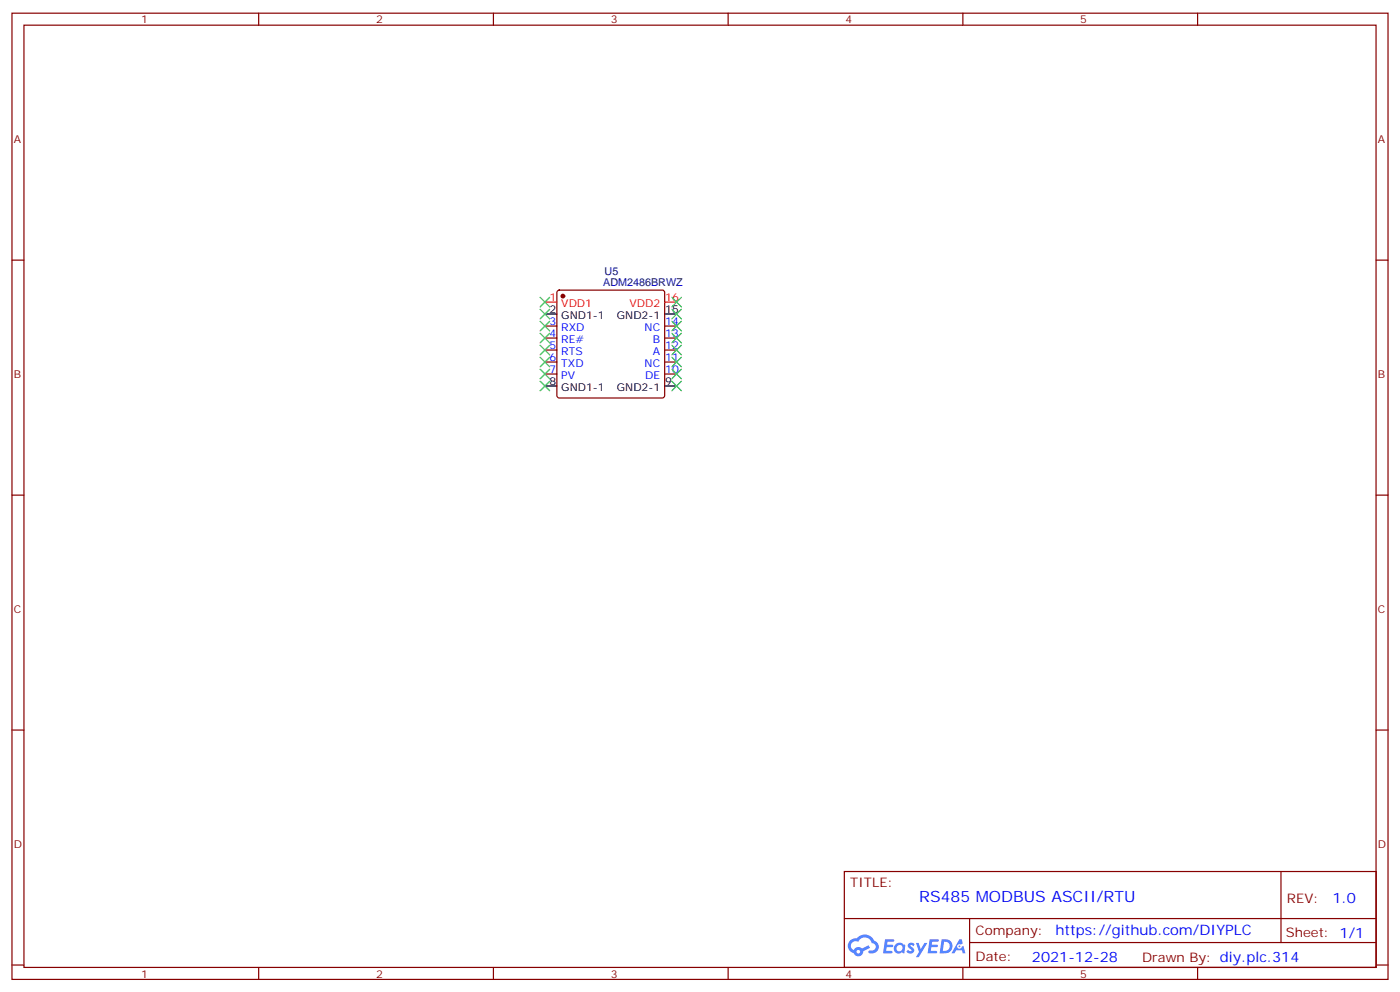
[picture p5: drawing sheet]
<svg xmlns="http://www.w3.org/2000/svg" width="412mm" height="292mm" viewBox="0 0 412 292" stroke-linecap="round" stroke-linejoin="round" font-family="sans-serif">
<g fill="none" stroke="#870000" stroke-width=".35">
<path d="M3.5 3.9h405.4v284.3h-405.4zM7.1 7.4h398.2v277.3h-398.2zM76.2 3.9v3.5M145.3 3.9v3.5M214.5 3.9v3.5M283.6 3.9v3.5M352.8 3.9v3.5M3.5 76.6h3.6M405.3 76.6h3.6M3.5 145.7h3.6M405.3 145.7h3.6M3.5 214.8h3.6"/>
<path d="M405.3 214.8h3.6M248.7 256.5h156.6v28.2h-156.6zM377.3 256.5v20.9M248.7 270.3h156.5M285.6 277.4h119.6M285.6 270.3v14.1M3.5 284h3.6M76.2 284.7v3.5M145.3 284.7v3.5M214.5 284.7v3.5M283.6 284.7v3.5M352.8 284.7v3.5"/>
<path d="M405.3 284h3.6"/>
</g>
<g fill="#5487ff">
<path d="M267.7 277.6a1.22 1.22 0 0 1 1.7 .3l-.4 .6a.47 .47 0 0 0-.3-.4 .47 .47 0 0 0-.5 .2l.1 .2a1.14 1.14 0 0 1 .8 1.8 1.14 1.14 0 0 1-1.9-.1l-.2-.1 .5-.6 .7 .4a.29 .29 0 0 0 .3-.2 .29 .29 0 0 0-.2-.3 1.04 1.04 0 0 1-.6-1.8z"/>
<path d="M260.7 276.4h2.4l.3 .2-.2 .5h-1.8l-.1 .9h1.5l.3 .4-.3 .3h-1.6l-.2 1.1 1.7 .1 .2 .3-.2 .3-2.6 .1z"/>
<path d="M273.8 276.4h2.4l.3 .2-.1 .5h-1.8l-.2 .9h1.6l.3 .4-.4 .3h-1.6l-.1 1.1 1.7 .1 .2 .3-.2 .3h-2.6z"/>
<path d="M282.6 276.4h.7l.3 1.3-.6 .3a.69 .69 0 0 0-1 .2 .69 .69 0 0 0 .4 1 .69 .69 0 0 0 .9-.6l.5-.3 .6 2.2h-.8l-.2-.8h-1.8l-.5 .8h-.8z"/>
<path d="M269.8 277.5h.8l.6 1.8 1.1-1.8h.9l-2.6 4.2h-.8l.9-1.6z"/>
<path d="M277.4 276.4l-.6 4.2h1.3a2.11 2.11 0 0 0 2.5-2.2 2.11 2.11 0 0 0-2.5-2zM278.1 277.1a1.39 1.39 0 0 1 1.7 1.5 1.39 1.39 0 0 1-1.8 1.2h-.3z"/>
<path d="M263.7 278a1.54 1.54 0 0 0-.1 2.2 1.54 1.54 0 0 0 2.2 .1l.6 .3 .3-2.3-.2-.3h-.4a1.49 1.49 0 0 0-2.4 0zM264 279a.94 .94 0 0 1 1.8 0 .94 .94 0 0 1-1.8 0z"/>
<path d="M250.4 276.8a2.18 2.18 0 0 0 1.1 3.7 1.44 1.44 0 0 0 1.6 .9 1.44 1.44 0 0 0 1.2-1.5l2-1-.5-.7-1.9 1a1.47 1.47 0 0 0-2.4 .4 1.39 1.39 0 0 1-.7-1.9 1.39 1.39 0 0 1 2-.5 2.12 2.12 0 0 1 2.2-1.3 2.12 2.12 0 0 1 1.9 1.7 1.14 1.14 0 0 1 1.1 1.4 1.14 1.14 0 0 1-1.7 .7 .43 .43 0 0 0-.5 .4 .43 .43 0 0 0 .4 .5 1.98 1.98 0 0 0 2.5-1.3 1.98 1.98 0 0 0-1.2-2.5 3.1 3.1 0 0 0-5.3-.7l-.9 .1zM252.3 280.1a.55 .55 0 0 1 1.1 0 .55 .55 0 0 1-1.1 0z"/>
<circle cx="282.6" cy="278.5" r=".26"/>
</g>
<path d="M160.5 96h3.5M160.5 99.5h3.5M164.3 85.6l.4-.2h30.4l.5 .2 .2 .5v30.3l-.2 .5-.5 .2h-30.4l-.5-.2-.2-.5v-30.3zM195.8 96h3.5M195.8 99.5h3.5M160.5 103h3.5M160.5 106.5h3.5M160.5 110.1h3.5M195.8 103h3.5M195.8 106.5h3.5M195.8 110.1h3.5" fill="none" stroke="#870000" stroke-width=".35"/>
<circle cx="165.8" cy="87.1" r=".53" fill="#870000" stroke="#870000" stroke-width=".35"/>
<path d="M160.5 88.9h3.5M195.8 88.9h3.5" fill="none" stroke="#f00" stroke-width=".35"/>
<path d="M160.5 92.4h3.5M195.8 92.4h3.5M160.5 113.6h3.5M195.8 113.6h3.5" fill="none" stroke="#000" stroke-width=".35"/>
<g fill="none" stroke="#3c3" stroke-width=".35">
<path d="M159.1 87.5l2.8 2.8M159.1 91l2.8 2.8M159.1 94.5l2.8 2.9M159.1 98.1l2.8 2.8M161.9 87.5l-2.8 2.8M161.9 91l-2.8 2.8M161.9 94.5l-2.8 2.9M161.9 98.1l-2.8 2.8M197.9 87.5l2.8 2.8M197.9 91l2.8 2.8M197.9 94.5l2.8 2.9M197.9 98.1l2.8 2.8"/>
<path d="M200.7 87.5l-2.8 2.8M200.7 91l-2.8 2.8M200.7 94.5l-2.8 2.9M200.7 98.1l-2.8 2.8M159.1 101.6l2.8 2.8M159.1 105.1l2.8 2.8M159.1 108.7l2.8 2.8M159.1 112.2l2.8 2.8M161.9 101.6l-2.8 2.8M161.9 105.1l-2.8 2.8M161.9 108.7l-2.8 2.8M161.9 112.2l-2.8 2.8"/>
<path d="M197.9 101.6l2.8 2.8M197.9 105.1l2.8 2.8M197.9 108.7l2.8 2.8M197.9 112.2l2.8 2.8M200.7 101.6l-2.8 2.8M200.7 105.1l-2.8 2.8M200.7 108.7l-2.8 2.8M200.7 112.2l-2.8 2.8"/>
</g>
<text font-size="4.6" fill="#00f" x="270.8" y="265.5">RS485 MODBUS ASCII/RTU</text>
<g font-size="4.2" fill="#00f">
<text x="392.5" y="265.7">1.0</text>
<text x="310.9" y="275.3">https://github.com/DIYPLC</text>
<text x="304" y="283.1">2021-12-28</text>
</g>
<g font-size="3.9" fill="#800">
<text x="250.5" y="261.1">TITLE:</text>
<text x="379.1" y="265.7">REV:</text>
<text x="287.4" y="275.3">Company:</text>
<text x="378.7" y="275.9">Sheet: 1/1</text>
<text x="287.4" y="282.9">Date:</text>
<text x="336.4" y="283">Drawn By: diy.plc.314</text>
</g>
<g font-size="3.2" fill="#800">
<text x="41.6" y="6.9">1</text>
<text x="110.8" y="6.9">2</text>
<text x="179.9" y="6.9">3</text>
<text x="249.1" y="6.9">4</text>
<text x="318.2" y="6.9">5</text>
<text x="4.1" y="42">A</text>
<text x="405.9" y="42">A</text>
<text x="4.1" y="111.1">B</text>
<text x="405.9" y="111.1">B</text>
<text x="4.1" y="180.3">C</text>
<text x="405.9" y="180.3">C</text>
<text x="4.1" y="249.4">D</text>
<text x="405.9" y="249.4">D</text>
<text x="41.6" y="287.7">1</text>
<text x="110.8" y="287.7">2</text>
<text x="179.9" y="287.7">3</text>
<text x="249.1" y="287.7">4</text>
<text x="318.2" y="287.7">5</text>
</g>
<g font-size="3.2" fill="#000080">
<text x="178.1" y="80.9">U5</text>
<text x="177.7" y="84.2">ADM2486BRWZ</text>
</g>
<g font-size="3.2" fill="#f00">
<text x="161.9" y="88.5">1</text>
<text x="196" y="88.5">16</text>
<text x="165.3" y="90.3">VDD1</text>
<text x="185.4" y="90.3">VDD2</text>
</g>
<g font-size="3.2">
<text x="161.9" y="92.1">2</text>
<text x="165.3" y="93.8">GND1-1</text>
<text x="181.7" y="93.8">GND2-1</text>
<text x="196" y="92.1">15</text>
<text x="161.9" y="113.2">8</text>
<text x="196" y="113.2">9</text>
<text x="165.3" y="115">GND1-1</text>
<text x="181.7" y="115">GND2-1</text>
</g>
<g font-size="3.2" fill="#00f">
<text x="161.9" y="95.6">3</text>
<text x="196" y="95.6">14</text>
<text x="161.9" y="99.1">4</text>
<text x="165.3" y="97.4">RXD</text>
<text x="165.3" y="100.9">RE#</text>
<text x="189.9" y="97.4">NC</text>
<text x="192.3" y="100.9">B</text>
<text x="196" y="99.1">13</text>
<text x="161.9" y="102.7">5</text>
<text x="161.9" y="106.2">6</text>
<text x="165.3" y="104.4">RTS</text>
<text x="165.3" y="107.9">TXD</text>
<text x="189.9" y="107.9">NC</text>
<text x="192.3" y="104.4">A</text>
<text x="196" y="106.2">11</text>
<text x="196" y="102.7">12</text>
<text x="161.9" y="109.7">7</text>
<text x="165.3" y="111.5">PV</text>
<text x="190" y="111.5">DE</text>
<text x="196" y="109.7">10</text>
</g>
</svg>
